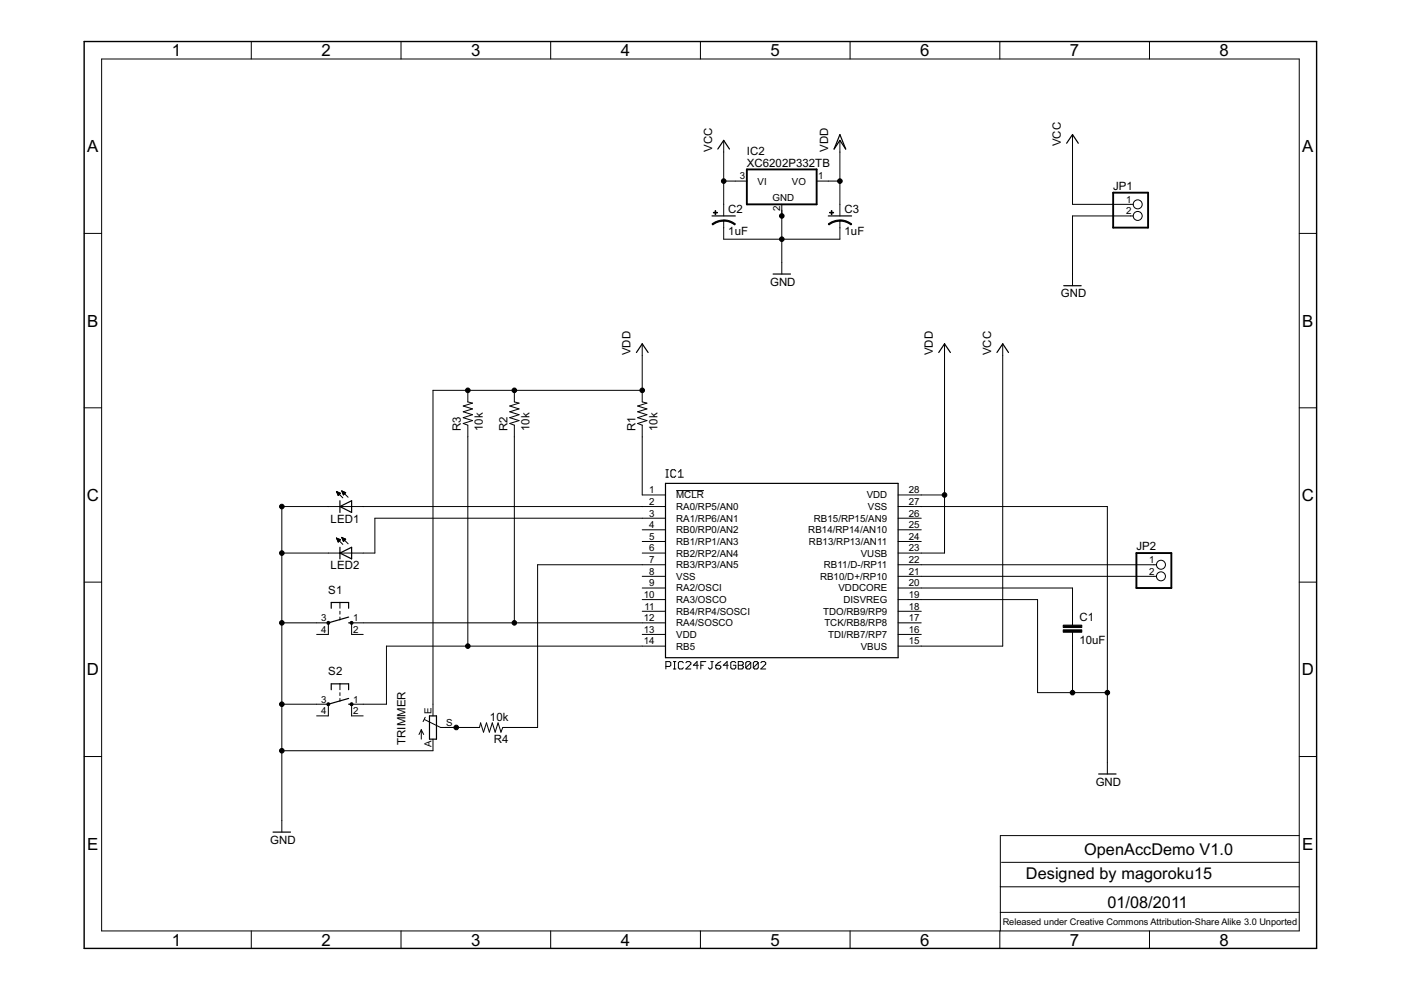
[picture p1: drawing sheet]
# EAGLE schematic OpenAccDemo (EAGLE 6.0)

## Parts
C1  10uF  C5/2.5  [C5B2.5]
C2  1uF  CPOL-USE2,5-6E  [E2,5-6E]
C3  1uF  CPOL-USE2,5-6E  [E2,5-6E]
IC1  PIC24FJ64GB002  [DIL28-3]
IC2  XC6202P332TB  78L08Z  [TO92]
JP1  PINHD-1X2  [1X02]
JP2  PINHD-1X2  [1X02]
LED1  LED3MM  [LED3MM]
LED2  LED3MM  [LED3MM]
R1  10k  R-US_0204/5  [0204/5]
R2  10k  R-US_0204/5  [0204/5]
R3  10k  R-US_0204/5  [0204/5]
R4  10k  R-US_0204/5  [0204/5]
S1  10-XX  [B3F-10XX]
S2  10-XX  [B3F-10XX]
TRIMMER  TRIM_EU-B25P  [B25P]

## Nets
GND: C1.2 C2.- C3.- IC1.19(DISVREG) IC1.27(VSS) IC2.2(GND) JP1.2 LED1.K(C) LED2.K(C) S1.3(P) S2.3(P) TRIMMER.A
N$1: IC1.21(RB10/D+/RP10) JP2.2
N$2: IC1.14(RB5) R3.1 S2.1(S)
N$3: IC1.1(!MCLR) R1.1
N$4: C1.1 IC1.20(VDDCORE)
N$6: IC1.7(RB3/RP3/AN5) R4.1
N$7: IC1.2(RA0/RP5/AN0) LED1.A
N$8: IC1.22(RB11/D-/RP11) JP2.1
N$9: IC1.3(RA1/RP6/AN1) LED2.A
N$10: IC1.12(RA4/SOSCO) R2.1 S1.1(S)
N$11: R4.2 TRIMMER.S
VCC: C2.+ IC1.15(VBUS) IC1.23(VUSB) IC1.28(VDD) IC2.3(VI) JP1.1 R1.2 R2.2 R3.2 TRIMMER.E ; supply symbol labelled VDD
VDD: C3.+ IC2.1(VO)
Unconnected: IC1.4(RB0/RP0/AN2) IC1.5(RB1/RP1/AN3) IC1.6(RB2/RP2/AN4) IC1.9(RA2/OSCI) IC1.10(RA3/OSCO) IC1.11(RB4/RP4/SOSCI) IC1.16(TDI/RB7/RP7) IC1.17(TCK/RB8/RP8) IC1.18(TDO/RB9/RP9) IC1.24(RB13/RP13/AN11) IC1.25(RB14/RP14/AN10) IC1.26(RB15/RP15/AN9) S1.2(S1) S1.4(P1) S2.2(S1) S2.4(P1)

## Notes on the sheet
- OpenAccDemo V1.0
- Designed by magoroku15
- 01/08/2011
- Released under Creative Commons Attribution-Share Alike 3.0 Unported

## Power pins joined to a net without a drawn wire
VDD: IC1.13(VDD)
VSS: IC1.8(VSS)
